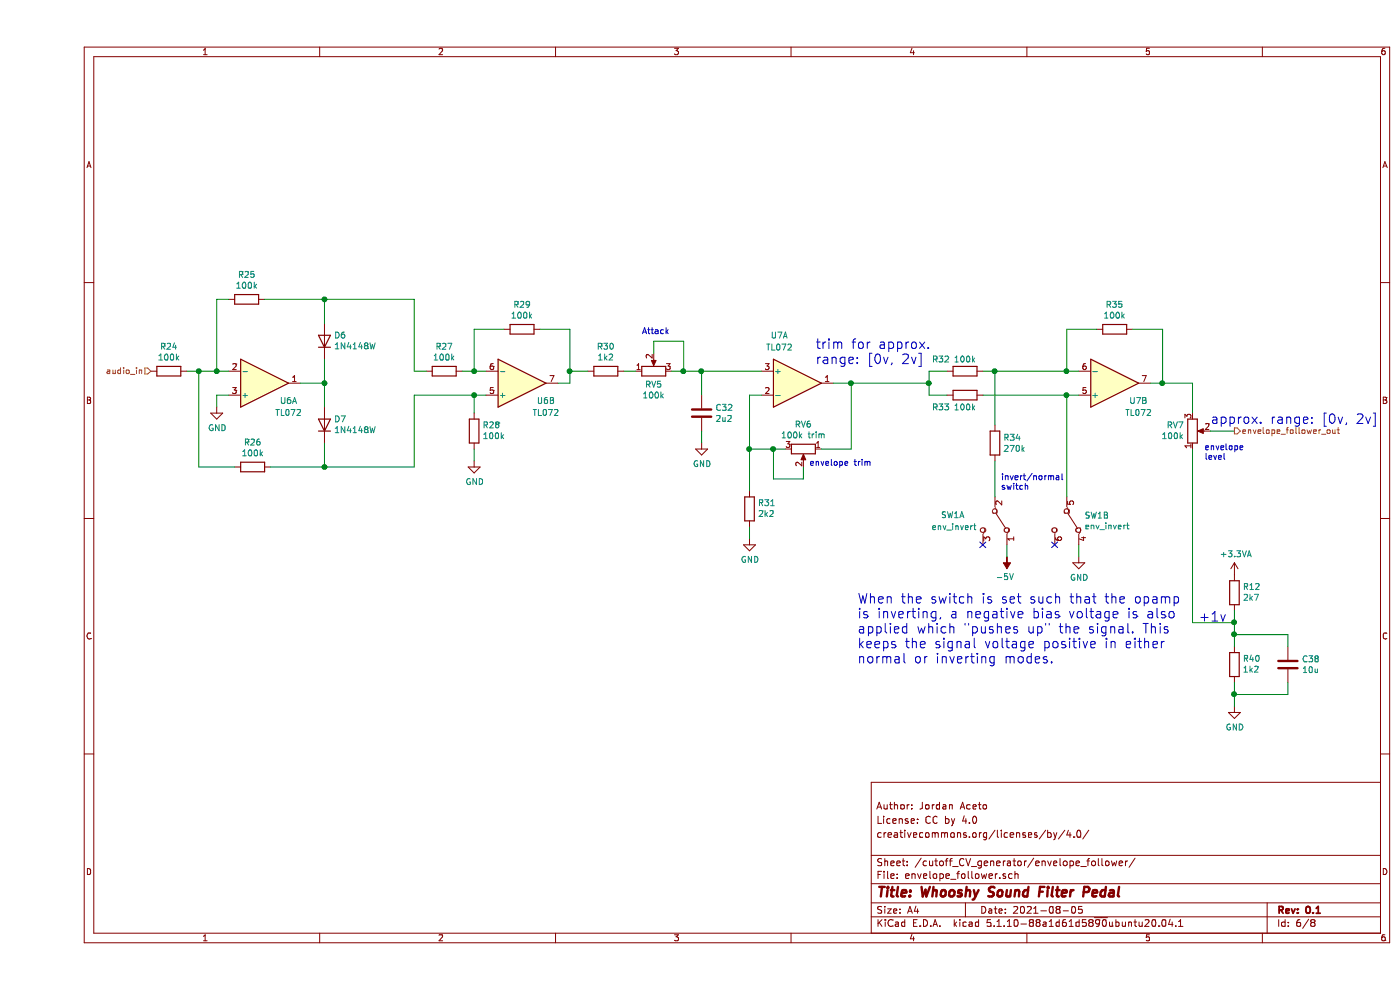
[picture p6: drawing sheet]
EESchema Schematic File Version 4
EELAYER 30 0
EELAYER END
$Descr A4 11693 8268
encoding utf-8
Sheet 6 8
Title "Whooshy Sound Filter Pedal"
Date "2021-08-05"
Rev "0.1"
Comp ""
Comment1 "creativecommons.org/licenses/by/4.0/"
Comment2 "License: CC by 4.0"
Comment3 "Author: Jordan Aceto"
Comment4 ""
$EndDescr
Text HLabel 950  3100 0    50   Input ~ 0
audio_in
$Comp
L Amplifier_Operational:TL072 U6
U 1 1
P 1900 3200
F 0 "U6" H 2100 3350 50  0000 C CNN
F 1 "TL072" H 2100 3450 50  0000 C CNN
F 2 "Package_SO:SOIC-8_3.9x4.9mm_P1.27mm" H 1900 3200 50  0001 C CNN
F 3 "http://www.ti.com/lit/ds/symlink/tl071.pdf" H 1900 3200 50  0001 C CNN
	1    1900 3200
	1    0    0    1   
$EndComp
$Comp
L Device:R R24
U 1 1
P 1100 3100
F 0 "R24" V 893 3100 50  0000 C CNN
F 1 "100k" V 984 3100 50  0000 C CNN
F 2 "Resistor_SMD:R_0805_2012Metric" V 1030 3100 50  0001 C CNN
F 3 "~" H 1100 3100 50  0001 C CNN
	1    1100 3100
	0    1    1    0   
$EndComp
$Comp
L Device:R R25
U 1 1
P 1750 2500
F 0 "R25" V 1543 2500 50  0000 C CNN
F 1 "100k" V 1634 2500 50  0000 C CNN
F 2 "Resistor_SMD:R_0805_2012Metric" V 1680 2500 50  0001 C CNN
F 3 "~" H 1750 2500 50  0001 C CNN
	1    1750 2500
	0    1    1    0   
$EndComp
$Comp
L Device:R R26
U 1 1
P 1800 3900
F 0 "R26" V 1593 3900 50  0000 C CNN
F 1 "100k" V 1684 3900 50  0000 C CNN
F 2 "Resistor_SMD:R_0805_2012Metric" V 1730 3900 50  0001 C CNN
F 3 "~" H 1800 3900 50  0001 C CNN
	1    1800 3900
	0    1    1    0   
$EndComp
$Comp
L Diode:1N4148W D6
U 1 1
P 2400 2850
F 0 "D6" V 2446 2770 50  0000 R CNN
F 1 "1N4148W" V 2355 2770 50  0000 R CNN
F 2 "Diode_SMD:D_SOD-123" H 2400 2675 50  0001 C CNN
F 3 "https://www.vishay.com/docs/85748/1n4148w.pdf" H 2400 2850 50  0001 C CNN
	1    2400 2850
	0    -1   -1   0   
$EndComp
$Comp
L Diode:1N4148W D7
U 1 1
P 2400 3550
F 0 "D7" V 2446 3470 50  0000 R CNN
F 1 "1N4148W" V 2355 3470 50  0000 R CNN
F 2 "Diode_SMD:D_SOD-123" H 2400 3375 50  0001 C CNN
F 3 "https://www.vishay.com/docs/85748/1n4148w.pdf" H 2400 3550 50  0001 C CNN
	1    2400 3550
	0    -1   -1   0   
$EndComp
Wire Wire Line
	2400 3400 2400 3200
Wire Wire Line
	2200 3200 2400 3200
Connection ~ 2400 3200
Wire Wire Line
	2400 3200 2400 3000
Wire Wire Line
	1600 3100 1500 3100
Wire Wire Line
	1600 2500 1500 2500
Wire Wire Line
	1500 2500 1500 3100
Connection ~ 1500 3100
Wire Wire Line
	1500 3100 1350 3100
Wire Wire Line
	1900 2500 2400 2500
Wire Wire Line
	2400 2500 2400 2700
$Comp
L power:GND #PWR045
U 1 1
P 1500 3400
F 0 "#PWR045" H 1500 3150 50  0001 C CNN
F 1 "GND" H 1505 3227 50  0000 C CNN
F 2 "" H 1500 3400 50  0001 C CNN
F 3 "" H 1500 3400 50  0001 C CNN
	1    1500 3400
	1    0    0    -1  
$EndComp
Wire Wire Line
	1500 3400 1500 3300
Wire Wire Line
	1500 3300 1600 3300
Wire Wire Line
	1350 3100 1350 3900
Wire Wire Line
	1350 3900 1650 3900
Connection ~ 1350 3100
Wire Wire Line
	1350 3100 1250 3100
Wire Wire Line
	1950 3900 2400 3900
Wire Wire Line
	2400 3900 2400 3700
$Comp
L Amplifier_Operational:TL072 U6
U 2 1
P 4050 3200
F 0 "U6" H 4250 3350 50  0000 C CNN
F 1 "TL072" H 4250 3450 50  0000 C CNN
F 2 "Package_SO:SOIC-8_3.9x4.9mm_P1.27mm" H 4050 3200 50  0001 C CNN
F 3 "http://www.ti.com/lit/ds/symlink/tl071.pdf" H 4050 3200 50  0001 C CNN
	2    4050 3200
	1    0    0    1   
$EndComp
$Comp
L Device:R R27
U 1 1
P 3400 3100
F 0 "R27" V 3193 3100 50  0000 C CNN
F 1 "100k" V 3284 3100 50  0000 C CNN
F 2 "Resistor_SMD:R_0805_2012Metric" V 3330 3100 50  0001 C CNN
F 3 "~" H 3400 3100 50  0001 C CNN
	1    3400 3100
	0    1    1    0   
$EndComp
$Comp
L Device:R R29
U 1 1
P 4050 2750
F 0 "R29" V 3843 2750 50  0000 C CNN
F 1 "100k" V 3934 2750 50  0000 C CNN
F 2 "Resistor_SMD:R_0805_2012Metric" V 3980 2750 50  0001 C CNN
F 3 "~" H 4050 2750 50  0001 C CNN
	1    4050 2750
	0    1    1    0   
$EndComp
Wire Wire Line
	3750 3100 3650 3100
Wire Wire Line
	3650 3100 3650 2750
Wire Wire Line
	3650 2750 3900 2750
Connection ~ 3650 3100
Wire Wire Line
	3650 3100 3550 3100
Wire Wire Line
	4350 3200 4450 3200
Wire Wire Line
	4450 3200 4450 3100
Wire Wire Line
	4450 2750 4200 2750
Wire Wire Line
	2400 3900 3150 3900
Wire Wire Line
	3150 3900 3150 3300
Wire Wire Line
	3150 3300 3650 3300
Connection ~ 2400 3900
Wire Wire Line
	2400 2500 3150 2500
Wire Wire Line
	3150 2500 3150 3100
Wire Wire Line
	3150 3100 3250 3100
Connection ~ 2400 2500
$Comp
L Device:R R28
U 1 1
P 3650 3600
F 0 "R28" H 3580 3554 50  0000 R CNN
F 1 "100k" H 3580 3645 50  0000 R CNN
F 2 "Resistor_SMD:R_0805_2012Metric" V 3580 3600 50  0001 C CNN
F 3 "~" H 3650 3600 50  0001 C CNN
	1    3650 3600
	-1   0    0    1   
$EndComp
$Comp
L power:GND #PWR046
U 1 1
P 3650 3850
F 0 "#PWR046" H 3650 3600 50  0001 C CNN
F 1 "GND" H 3655 3677 50  0000 C CNN
F 2 "" H 3650 3850 50  0001 C CNN
F 3 "" H 3650 3850 50  0001 C CNN
	1    3650 3850
	1    0    0    -1  
$EndComp
Wire Wire Line
	3650 3850 3650 3750
Wire Wire Line
	3650 3450 3650 3300
Connection ~ 3650 3300
Wire Wire Line
	3650 3300 3750 3300
$Comp
L Device:R R30
U 1 1
P 4750 3100
F 0 "R30" V 4543 3100 50  0000 C CNN
F 1 "1k2" V 4634 3100 50  0000 C CNN
F 2 "Resistor_SMD:R_0805_2012Metric" V 4680 3100 50  0001 C CNN
F 3 "~" H 4750 3100 50  0001 C CNN
	1    4750 3100
	0    1    1    0   
$EndComp
$Comp
L Device:R_POT RV5
U 1 1
P 5150 3100
F 0 "RV5" V 5035 3100 50  0000 C CNN
F 1 "100k" V 4944 3100 50  0000 C CNN
F 2 "Potentiometer_THT:Potentiometer_Alpha_RD901F-40-00D_Single_Vertical" H 5150 3100 50  0001 C CNN
F 3 "~" H 5150 3100 50  0001 C CNN
	1    5150 3100
	0    -1   -1   0   
$EndComp
$Comp
L Device:C C32
U 1 1
P 5550 3450
F 0 "C32" H 5665 3496 50  0000 L CNN
F 1 "2u2" H 5665 3405 50  0000 L CNN
F 2 "Capacitor_SMD:C_0805_2012Metric" H 5588 3300 50  0001 C CNN
F 3 "~" H 5550 3450 50  0001 C CNN
	1    5550 3450
	1    0    0    -1  
$EndComp
$Comp
L power:GND #PWR047
U 1 1
P 5550 3700
F 0 "#PWR047" H 5550 3450 50  0001 C CNN
F 1 "GND" H 5555 3527 50  0000 C CNN
F 2 "" H 5550 3700 50  0001 C CNN
F 3 "" H 5550 3700 50  0001 C CNN
	1    5550 3700
	1    0    0    -1  
$EndComp
Wire Wire Line
	5550 3700 5550 3600
$Comp
L Amplifier_Operational:TL072 U7
U 1 1
P 6350 3200
F 0 "U7" H 6200 3600 50  0000 C CNN
F 1 "TL072" H 6200 3500 50  0000 C CNN
F 2 "Package_SO:SOIC-8_3.9x4.9mm_P1.27mm" H 6350 3200 50  0001 C CNN
F 3 "http://www.ti.com/lit/ds/symlink/tl071.pdf" H 6350 3200 50  0001 C CNN
	1    6350 3200
	1    0    0    -1  
$EndComp
Wire Wire Line
	6050 3300 5950 3300
Wire Wire Line
	6800 3200 6650 3200
Wire Wire Line
	6050 3100 5550 3100
Wire Wire Line
	5550 3100 5550 3300
Wire Wire Line
	4600 3100 4450 3100
Connection ~ 4450 3100
Wire Wire Line
	4450 3100 4450 2750
Wire Wire Line
	4900 3100 5000 3100
Wire Wire Line
	5300 3100 5400 3100
Connection ~ 5550 3100
Wire Wire Line
	5400 3100 5400 2850
Wire Wire Line
	5400 2850 5150 2850
Wire Wire Line
	5150 2850 5150 2950
Connection ~ 5400 3100
Wire Wire Line
	5400 3100 5550 3100
Text Notes 5050 2800 0    50   ~ 0
Attack
$Comp
L Device:R R31
U 1 1
P 5950 4250
F 0 "R31" H 5880 4204 50  0000 R CNN
F 1 "2k2" H 5880 4295 50  0000 R CNN
F 2 "Resistor_SMD:R_0805_2012Metric" V 5880 4250 50  0001 C CNN
F 3 "~" H 5950 4250 50  0001 C CNN
	1    5950 4250
	-1   0    0    1   
$EndComp
$Comp
L power:GND #PWR048
U 1 1
P 5950 4500
F 0 "#PWR048" H 5950 4250 50  0001 C CNN
F 1 "GND" H 5955 4327 50  0000 C CNN
F 2 "" H 5950 4500 50  0001 C CNN
F 3 "" H 5950 4500 50  0001 C CNN
	1    5950 4500
	1    0    0    -1  
$EndComp
Wire Wire Line
	5950 4500 5950 4400
$Comp
L Device:R_POT RV6
U 1 1
P 6400 3750
F 0 "RV6" V 6193 3750 50  0000 C CNN
F 1 "100k trim" V 6284 3750 50  0000 C CNN
F 2 "Potentiometer_THT:Potentiometer_Bourns_3296W_Vertical" H 6400 3750 50  0001 C CNN
F 3 "~" H 6400 3750 50  0001 C CNN
	1    6400 3750
	0    1    1    0   
$EndComp
Wire Wire Line
	6550 3750 6800 3750
Wire Wire Line
	6800 3200 6800 3750
Wire Wire Line
	6250 3750 6150 3750
Wire Wire Line
	5950 3300 5950 3750
Wire Wire Line
	5950 4100 5950 3750
Connection ~ 5950 3750
Wire Wire Line
	6150 3750 6150 4000
Wire Wire Line
	6150 4000 6400 4000
Wire Wire Line
	6400 4000 6400 3900
Connection ~ 6150 3750
Wire Wire Line
	6150 3750 5950 3750
Text Notes 6450 3900 0    50   ~ 0
envelope trim
$Comp
L Device:R R32
U 1 1
P 7750 3100
F 0 "R32" V 7650 2900 50  0000 C CNN
F 1 "100k" V 7650 3100 50  0000 C CNN
F 2 "Resistor_SMD:R_0805_2012Metric" V 7680 3100 50  0001 C CNN
F 3 "~" H 7750 3100 50  0001 C CNN
	1    7750 3100
	0    1    1    0   
$EndComp
$Comp
L Device:R R33
U 1 1
P 7750 3300
F 0 "R33" V 7850 3100 50  0000 C CNN
F 1 "100k" V 7850 3300 50  0000 C CNN
F 2 "Resistor_SMD:R_0805_2012Metric" V 7680 3300 50  0001 C CNN
F 3 "~" H 7750 3300 50  0001 C CNN
	1    7750 3300
	0    1    1    0   
$EndComp
Wire Wire Line
	7450 3100 7600 3100
Wire Wire Line
	7450 3300 7600 3300
Wire Wire Line
	6800 3200 7450 3200
Connection ~ 6800 3200
Text Notes 6500 3050 0    79   ~ 0
trim for approx.\nrange: [0v, 2v]
Wire Wire Line
	7450 3100 7450 3200
Connection ~ 7450 3200
Wire Wire Line
	7450 3200 7450 3300
Wire Wire Line
	8000 3850 8000 4150
Wire Wire Line
	7900 3100 8000 3100
Connection ~ 8000 3100
Wire Wire Line
	8000 3550 8000 3100
Text Notes 9750 3850 0    50   ~ 0
envelope\nlevel
Wire Wire Line
	8000 3100 8600 3100
Connection ~ 9400 3200
Wire Wire Line
	9650 3200 9400 3200
Wire Wire Line
	9400 2750 9400 3200
Text Notes 6850 5550 0    79   ~ 0
When the switch is set such that the opamp\nis inverting, a negative bias voltage is also \napplied which "pushes up" the signal. This\nkeeps the signal voltage positive in either\nnormal or inverting modes.
$Comp
L power:GND #PWR051
U 1 1
P 10000 5900
F 0 "#PWR051" H 10000 5650 50  0001 C CNN
F 1 "GND" H 10005 5727 50  0000 C CNN
F 2 "" H 10000 5900 50  0001 C CNN
F 3 "" H 10000 5900 50  0001 C CNN
	1    10000 5900
	1    0    0    -1  
$EndComp
Wire Wire Line
	9650 3450 9650 3200
$Comp
L Device:R_POT RV7
U 1 1
P 9650 3600
F 0 "RV7" H 9580 3554 50  0000 R CNN
F 1 "100k" H 9580 3645 50  0000 R CNN
F 2 "Potentiometer_THT:Potentiometer_Alpha_RD901F-40-00D_Single_Vertical" H 9650 3600 50  0001 C CNN
F 3 "~" H 9650 3600 50  0001 C CNN
	1    9650 3600
	1    0    0    1   
$EndComp
$Comp
L power:GND #PWR050
U 1 1
P 8700 4650
F 0 "#PWR050" H 8700 4400 50  0001 C CNN
F 1 "GND" H 8705 4477 50  0000 C CNN
F 2 "" H 8700 4650 50  0001 C CNN
F 3 "" H 8700 4650 50  0001 C CNN
	1    8700 4650
	1    0    0    -1  
$EndComp
Wire Wire Line
	8600 3300 8700 3300
Connection ~ 8600 3300
Wire Wire Line
	8600 4150 8600 3300
Wire Wire Line
	7900 3300 8600 3300
Wire Wire Line
	9400 2750 9150 2750
Wire Wire Line
	9300 3200 9400 3200
Connection ~ 8600 3100
Wire Wire Line
	8600 2750 8850 2750
Wire Wire Line
	8600 3100 8600 2750
Wire Wire Line
	8700 3100 8600 3100
$Comp
L Device:R R35
U 1 1
P 9000 2750
F 0 "R35" V 8793 2750 50  0000 C CNN
F 1 "100k" V 8884 2750 50  0000 C CNN
F 2 "Resistor_SMD:R_0805_2012Metric" V 8930 2750 50  0001 C CNN
F 3 "~" H 9000 2750 50  0001 C CNN
	1    9000 2750
	0    1    1    0   
$EndComp
$Comp
L Amplifier_Operational:TL072 U7
U 2 1
P 9000 3200
F 0 "U7" H 9200 3350 50  0000 C CNN
F 1 "TL072" H 9200 3450 50  0000 C CNN
F 2 "Package_SO:SOIC-8_3.9x4.9mm_P1.27mm" H 9000 3200 50  0001 C CNN
F 3 "http://www.ti.com/lit/ds/symlink/tl071.pdf" H 9000 3200 50  0001 C CNN
	2    9000 3200
	1    0    0    1   
$EndComp
$Comp
L Device:R R34
U 1 1
P 8000 3700
F 0 "R34" H 8070 3746 50  0000 L CNN
F 1 "270k" H 8070 3655 50  0000 L CNN
F 2 "Resistor_SMD:R_0805_2012Metric" V 7930 3700 50  0001 C CNN
F 3 "~" H 8000 3700 50  0001 C CNN
	1    8000 3700
	1    0    0    -1  
$EndComp
Text Notes 8050 4100 0    50   ~ 0
invert/normal\nswitch
Wire Wire Line
	8100 4650 8100 4550
$Comp
L Switch:SW_DPDT_x2 SW1
U 2 1
P 8600 4350
F 0 "SW1" V 8554 4498 50  0000 L CNN
F 1 "env_invert" V 8645 4498 50  0000 L CNN
F 2 "whooshy_sound_footprints:DPDT_on_on" H 8600 4350 50  0001 C CNN
F 3 "~" H 8600 4350 50  0001 C CNN
	2    8600 4350
	0    1    1    0   
$EndComp
$Comp
L Switch:SW_DPDT_x2 SW1
U 1 1
P 8000 4350
F 0 "SW1" V 7950 4100 50  0000 R CNN
F 1 "env_invert" V 8050 4200 50  0000 R CNN
F 2 "whooshy_sound_footprints:DPDT_on_on" H 8000 4350 50  0001 C CNN
F 3 "~" H 8000 4350 50  0001 C CNN
	1    8000 4350
	0    1    1    0   
$EndComp
Wire Wire Line
	9800 3600 10000 3600
Text Notes 9800 3550 0    79   ~ 0
approx. range: [0v, 2v]
Text HLabel 10000 3600 2    50   Output ~ 0
envelope_follower_out
$Comp
L power:-5V #PWR049
U 1 1
P 8100 4650
F 0 "#PWR049" H 8100 4750 50  0001 C CNN
F 1 "-5V" H 8115 4823 50  0000 C CNN
F 2 "" H 8100 4650 50  0001 C CNN
F 3 "" H 8100 4650 50  0001 C CNN
	1    8100 4650
	-1   0    0    1   
$EndComp
NoConn ~ 7900 4550
Wire Wire Line
	8700 4650 8700 4550
NoConn ~ 8500 4550
$Comp
L Device:R R40
U 1 1
P 10000 5550
F 0 "R40" H 9930 5504 50  0000 R CNN
F 1 "1k2" H 9930 5595 50  0000 R CNN
F 2 "Resistor_SMD:R_0805_2012Metric" V 9930 5550 50  0001 C CNN
F 3 "~" H 10000 5550 50  0001 C CNN
	1    10000 5550
	-1   0    0    1   
$EndComp
$Comp
L Device:R R12
U 1 1
P 10000 4950
F 0 "R12" H 9930 4904 50  0000 R CNN
F 1 "2k7" H 9930 4995 50  0000 R CNN
F 2 "Resistor_SMD:R_0805_2012Metric" V 9930 4950 50  0001 C CNN
F 3 "~" H 10000 4950 50  0001 C CNN
	1    10000 4950
	-1   0    0    1   
$EndComp
$Comp
L Device:C C38
U 1 1
P 10450 5550
F 0 "C38" H 10565 5596 50  0000 L CNN
F 1 "10u" H 10565 5505 50  0000 L CNN
F 2 "Capacitor_SMD:C_0805_2012Metric" H 10488 5400 50  0001 C CNN
F 3 "~" H 10450 5550 50  0001 C CNN
	1    10450 5550
	1    0    0    -1  
$EndComp
Wire Wire Line
	10000 5700 10000 5800
Wire Wire Line
	10000 5800 10450 5800
Wire Wire Line
	10450 5800 10450 5700
Connection ~ 10000 5800
Wire Wire Line
	10000 5800 10000 5900
Wire Wire Line
	10450 5400 10450 5300
Wire Wire Line
	10450 5300 10000 5300
Wire Wire Line
	10000 5300 10000 5400
Wire Wire Line
	10000 5300 10000 5200
Connection ~ 10000 5300
Wire Wire Line
	9650 5200 10000 5200
Wire Wire Line
	9650 3750 9650 5200
Connection ~ 10000 5200
Wire Wire Line
	10000 5200 10000 5100
$Comp
L power:+3.3VA #PWR038
U 1 1
P 10000 4800
F 0 "#PWR038" H 10000 4650 50  0001 C CNN
F 1 "+3.3VA" H 10015 4973 50  0000 C CNN
F 2 "" H 10000 4800 50  0001 C CNN
F 3 "" H 10000 4800 50  0001 C CNN
	1    10000 4800
	1    0    0    -1  
$EndComp
Text Notes 9700 5200 0    79   ~ 0
+1v
$EndSCHEMATC
